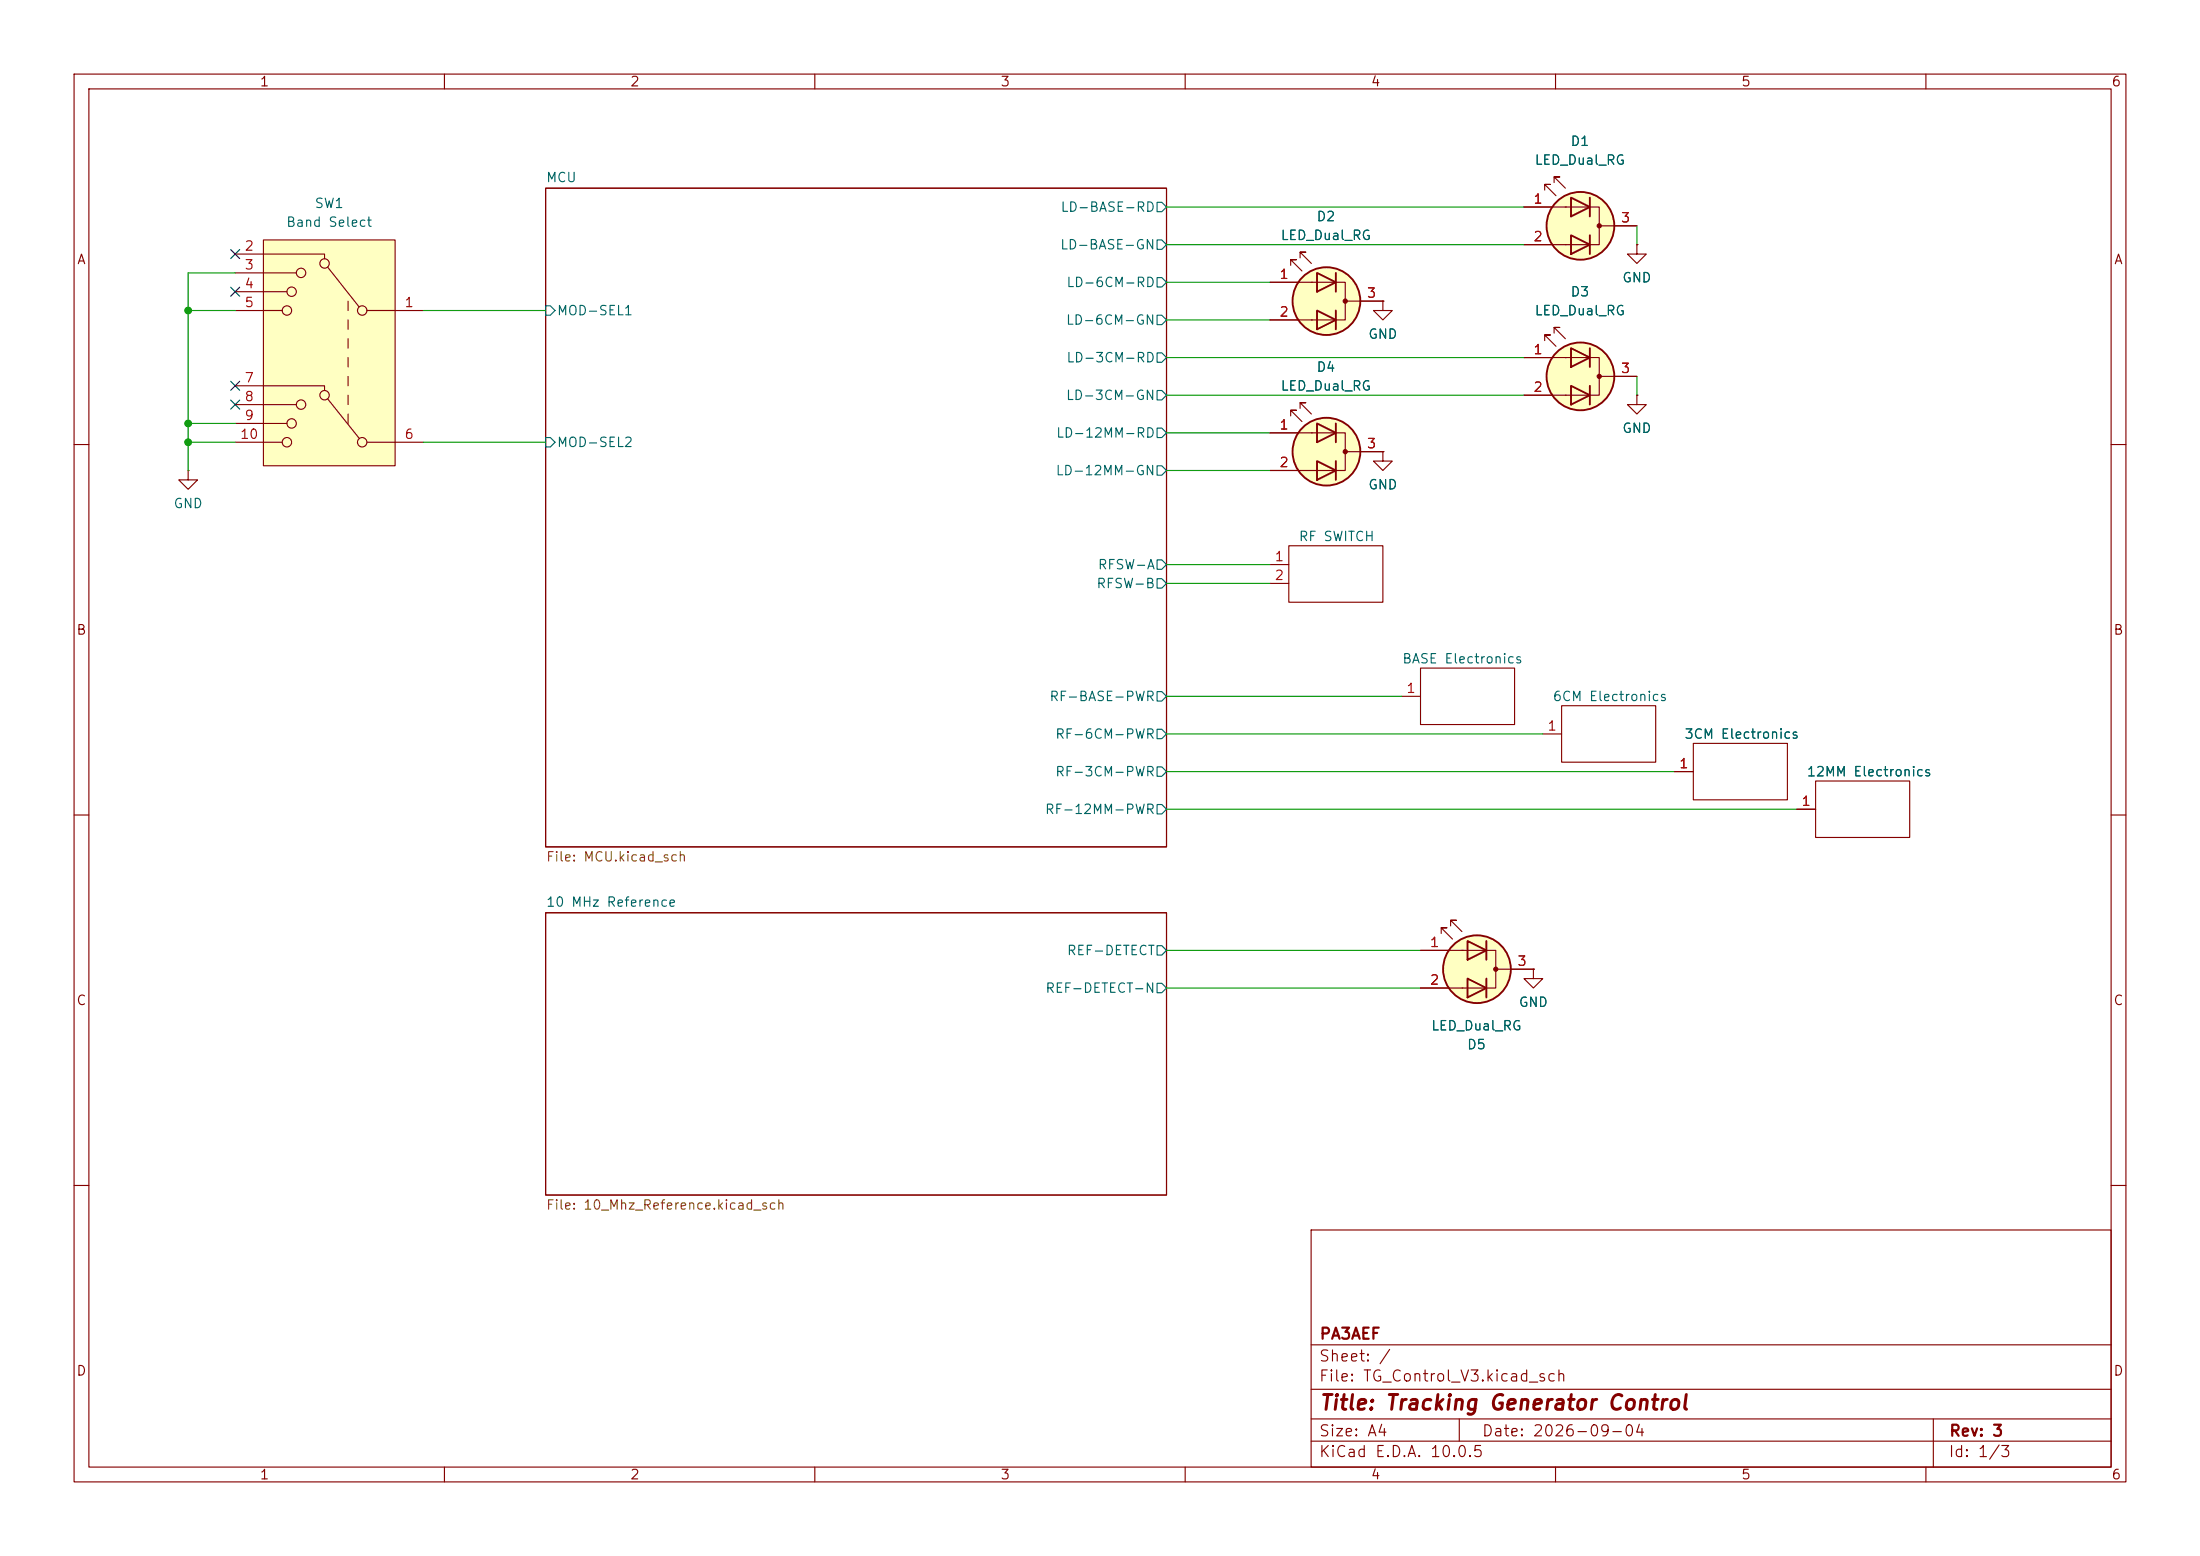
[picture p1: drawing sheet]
(kicad_sch
 (version 20260306)
 (generator "eeschema")
 (generator_version "10.0")
 (paper "A4")
 (title_block
  (title "Tracking Generator Control")
  (date "2026-09-04")
  (rev "3")
  (company "PA3AEF"))
 (lib_symbols
  (symbol "Device:LED_Dual_AAK"
   (pin_names
    (offset 0) (hide yes)) (exclude_from_sim no) (in_bom yes) (on_board yes)
   (in_pos_files yes)
   (duplicate_pin_numbers_are_jumpers no)
   (property "Reference" "D" (at 0 5.715 0) (show_name no) (do_not_autoplace no) (effects (font (size 1.27 1.27))))
   (property "Value" "LED_Dual_AAK" (at 0 -6.35 0) (show_name no) (do_not_autoplace no) (effects (font (size 1.27 1.27))))
   (property "Footprint" "" (at 0 0 0) (show_name no) (do_not_autoplace no) (hide yes) (effects (font (size 1.27 1.27))))
   (property "Datasheet" "" (at 0 0 0) (show_name no) (do_not_autoplace no) (hide yes) (effects (font (size 1.27 1.27))))
   (property "Description" "Dual LED, common cathode on pin 3" (at 0 0 0) (show_name no) (do_not_autoplace no) (hide yes) (effects (font (size 1.27 1.27))))
   (symbol "LED_Dual_AAK_0_1"
    (polyline (pts (xy -4.572 0) (xy -2.54 0)) (stroke (width 0) (type default)) (fill (type none)))
    (circle (center -2.54 0) (radius 0.2794) (stroke (width 0) (type default)) (fill (type outline)))
    (polyline (pts (xy -1.27 1.27) (xy -1.27 3.81)) (stroke (width 0.254) (type default)) (fill (type none)))
    (polyline (pts (xy -1.27 -1.27) (xy -1.27 -3.81)) (stroke (width 0.254) (type default)) (fill (type none)))
    (circle (center 0 0) (radius 4.572) (stroke (width 0.254) (type default)) (fill (type background)))
    (polyline (pts (xy 1.27 1.27) (xy 1.27 3.81) (xy -1.27 2.54) (xy 1.27 1.27)) (stroke (width 0.254) (type default)) (fill (type none)))
    (polyline (pts (xy 1.27 -3.81) (xy 1.27 -1.27) (xy -1.27 -2.54) (xy 1.27 -3.81)) (stroke (width 0.254) (type default)) (fill (type none)))
    (polyline (pts (xy 2.032 5.08) (xy 3.556 6.604) (xy 2.794 6.604) (xy 3.556 6.604) (xy 3.556 5.842)) (stroke (width 0) (type default)) (fill (type none)))
    (polyline (pts (xy 2.032 2.54) (xy -2.54 2.54) (xy -2.54 -2.54) (xy 2.032 -2.54)) (stroke (width 0) (type default)) (fill (type none)))
    (polyline (pts (xy 3.302 4.064) (xy 4.826 5.588) (xy 4.064 5.588) (xy 4.826 5.588) (xy 4.826 4.826)) (stroke (width 0) (type default)) (fill (type none)))
    (polyline (pts (xy 3.81 2.54) (xy 1.905 2.54)) (stroke (width 0) (type default)) (fill (type none)))
    (polyline (pts (xy 3.81 -2.54) (xy 1.905 -2.54)) (stroke (width 0) (type default)) (fill (type none))))
   (symbol "LED_Dual_AAK_1_1"
    (pin input line (at 7.62 2.54 180) (length 3.81) (name "A1" (effects (font (size 1.27 1.27)))) (number "1" (effects (font (size 1.27 1.27)))))
    (pin input line (at 7.62 -2.54 180) (length 3.81) (name "A2" (effects (font (size 1.27 1.27)))) (number "2" (effects (font (size 1.27 1.27)))))
    (pin input line (at -7.62 0 0) (length 3.048) (name "K" (effects (font (size 1.27 1.27)))) (number "3" (effects (font (size 1.27 1.27))))))
   (embedded_fonts no))
  (symbol "PA3AEF:BLACKBOX-1" (exclude_from_sim no) (in_bom no) (on_board no)
   (in_pos_files yes)
   (duplicate_pin_numbers_are_jumpers no)
   (property "Reference" "EM2" (at 7.62 -3.8099 0) (show_name no) (do_not_autoplace no) (hide yes) (effects (font (size 1.27 1.27)) (justify left)))
   (property "Value" "BASE Electronics" (at -8.89 0 0) (show_name no) (do_not_autoplace no) (effects (font (size 1.27 1.27)) (justify left)))
   (property "Footprint" "" (at 0 0 0) (show_name no) (do_not_autoplace no) (hide yes) (effects (font (size 1.27 1.27))))
   (property "Datasheet" "" (at 0 0 0) (show_name no) (do_not_autoplace no) (hide yes) (effects (font (size 1.27 1.27))))
   (property "Description" "" (at 0 0 0) (show_name no) (do_not_autoplace no) (hide yes) (effects (font (size 1.27 1.27))))
   (property "Sim.Library" ".\\" (at 0 0 0) (show_name no) (do_not_autoplace no) (hide yes) (effects (font (size 1.27 1.27))))
   (symbol "BLACKBOX-1_0_1"
    (rectangle (start -6.35 -1.27) (end 6.35 -8.89) (stroke (width 0) (type default)) (fill (type none))))
   (symbol "BLACKBOX-1_1_1"
    (pin passive line (at -8.89 -5.08 0) (length 2.54) (name "" (effects (font (size 1.27 1.27)))) (number "1" (effects (font (size 1.27 1.27))))))
   (embedded_fonts no))
  (symbol "PA3AEF:BLACKBOX-2" (exclude_from_sim no) (in_bom no) (on_board no)
   (in_pos_files yes)
   (duplicate_pin_numbers_are_jumpers no)
   (property "Reference" "EM1" (at 7.62 -3.8099 0) (show_name no) (do_not_autoplace no) (hide yes) (effects (font (size 1.27 1.27)) (justify left)))
   (property "Value" "RF SWITCH" (at -5.08 0 0) (show_name no) (do_not_autoplace no) (effects (font (size 1.27 1.27)) (justify left)))
   (property "Footprint" "" (at 0 0 0) (show_name no) (do_not_autoplace no) (hide yes) (effects (font (size 1.27 1.27))))
   (property "Datasheet" "" (at 0 0 0) (show_name no) (do_not_autoplace no) (hide yes) (effects (font (size 1.27 1.27))))
   (property "Description" "" (at 0 0 0) (show_name no) (do_not_autoplace no) (hide yes) (effects (font (size 1.27 1.27))))
   (symbol "BLACKBOX-2_0_1"
    (rectangle (start -6.35 -1.27) (end 6.35 -8.89) (stroke (width 0) (type default)) (fill (type none))))
   (symbol "BLACKBOX-2_1_1"
    (pin passive line (at -8.89 -3.81 0) (length 2.54) (name "" (effects (font (size 1.27 1.27)))) (number "1" (effects (font (size 1.27 1.27)))))
    (pin passive line (at -8.89 -6.35 0) (length 2.54) (name "" (effects (font (size 1.27 1.27)))) (number "2" (effects (font (size 1.27 1.27))))))
   (embedded_fonts no))
  (symbol "PA3AEF:Rotary_Sitch_2x4"
   (pin_names (hide yes)) (exclude_from_sim no) (in_bom yes) (on_board yes)
   (in_pos_files yes)
   (duplicate_pin_numbers_are_jumpers no)
   (property "Reference" "SW1" (at 8.89 3.048 0) (show_name no) (do_not_autoplace no) (effects (font (size 1.27 1.27))))
   (property "Value" "Band Select" (at 8.89 0.508 0) (show_name no) (do_not_autoplace no) (effects (font (size 1.27 1.27))))
   (property "Footprint" "" (at 0 0 0) (show_name no) (do_not_autoplace no) (hide yes) (effects (font (size 1.27 1.27))))
   (property "Datasheet" "" (at 0 0 0) (show_name no) (do_not_autoplace no) (hide yes) (effects (font (size 1.27 1.27))))
   (property "Description" "" (at 0 0 0) (show_name no) (do_not_autoplace no) (hide yes) (effects (font (size 1.27 1.27))))
   (symbol "Rotary_Sitch_2x4_0_0"
    (circle (center 4.445 -11.43) (radius 0.635) (stroke (width 0) (type default)) (fill (type none)))
    (circle (center 4.445 -29.21) (radius 0.635) (stroke (width 0) (type default)) (fill (type none)))
    (polyline (pts (xy 4.826 -28.702) (xy 9.0932 -23.368)) (stroke (width 0) (type default)) (fill (type none)))
    (polyline (pts (xy 4.8768 -10.922) (xy 9.0932 -5.588)) (stroke (width 0) (type default)) (fill (type none)))
    (polyline (pts (xy 6.35 -11.43) (xy 6.35 -10.16)) (stroke (width 0) (type default)) (fill (type none)))
    (polyline (pts (xy 6.35 -13.97) (xy 6.35 -12.7)) (stroke (width 0) (type default)) (fill (type none)))
    (polyline (pts (xy 6.35 -16.51) (xy 6.35 -15.24)) (stroke (width 0) (type default)) (fill (type none)))
    (polyline (pts (xy 6.35 -19.05) (xy 6.35 -17.78)) (stroke (width 0) (type default)) (fill (type none)))
    (polyline (pts (xy 6.35 -21.59) (xy 6.35 -20.32)) (stroke (width 0) (type default)) (fill (type none)))
    (polyline (pts (xy 6.35 -24.13) (xy 6.35 -22.86)) (stroke (width 0) (type default)) (fill (type none)))
    (polyline (pts (xy 6.35 -26.67) (xy 6.35 -25.4)) (stroke (width 0) (type default)) (fill (type none)))
    (polyline (pts (xy 9.525 -4.445) (xy 9.525 -3.81) (xy 17.78 -3.81)) (stroke (width 0) (type default)) (fill (type none)))
    (circle (center 9.525 -5.08) (radius 0.635) (stroke (width 0) (type default)) (fill (type none)))
    (polyline (pts (xy 9.525 -22.225) (xy 9.525 -21.59) (xy 17.78 -21.59)) (stroke (width 0) (type default)) (fill (type none)))
    (circle (center 9.525 -22.86) (radius 0.635) (stroke (width 0) (type default)) (fill (type none)))
    (circle (center 12.7 -6.35) (radius 0.635) (stroke (width 0) (type default)) (fill (type none)))
    (circle (center 12.7 -24.13) (radius 0.635) (stroke (width 0) (type default)) (fill (type none)))
    (polyline (pts (xy 13.335 -6.35) (xy 17.78 -6.35)) (stroke (width 0) (type default)) (fill (type none)))
    (polyline (pts (xy 13.335 -24.13) (xy 17.78 -24.13)) (stroke (width 0) (type default)) (fill (type none)))
    (circle (center 13.97 -8.89) (radius 0.635) (stroke (width 0) (type default)) (fill (type none)))
    (circle (center 13.97 -26.67) (radius 0.635) (stroke (width 0) (type default)) (fill (type none)))
    (polyline (pts (xy 14.605 -8.89) (xy 17.78 -8.89)) (stroke (width 0) (type default)) (fill (type none)))
    (circle (center 14.605 -11.43) (radius 0.635) (stroke (width 0) (type default)) (fill (type none)))
    (polyline (pts (xy 14.605 -26.67) (xy 17.78 -26.67)) (stroke (width 0) (type default)) (fill (type none)))
    (circle (center 14.605 -29.21) (radius 0.635) (stroke (width 0) (type default)) (fill (type none)))
    (polyline (pts (xy 15.24 -11.43) (xy 17.78 -11.43)) (stroke (width 0) (type default)) (fill (type none)))
    (polyline (pts (xy 15.24 -29.21) (xy 17.78 -29.21)) (stroke (width 0) (type default)) (fill (type none))))
   (symbol "Rotary_Sitch_2x4_0_1"
    (polyline (pts (xy 3.7592 -29.21) (xy 0 -29.21)) (stroke (width 0) (type default)) (fill (type none)))
    (polyline (pts (xy 3.81 -11.43) (xy 0 -11.43)) (stroke (width 0) (type default)) (fill (type none))))
   (symbol "Rotary_Sitch_2x4_1_1"
    (rectangle (start 0 -1.905) (end 17.78 -32.385) (stroke (width 0) (type default)) (fill (type background)))
    (pin passive line (at -3.81 -11.43 0) (length 3.81) (name "1" (effects (font (size 1.27 1.27)))) (number "1" (effects (font (size 1.27 1.27)))))
    (pin passive line (at 21.59 -3.81 180) (length 3.81) (name "2" (effects (font (size 1.27 1.27)))) (number "2" (effects (font (size 1.27 1.27)))))
    (pin passive line (at 21.59 -6.35 180) (length 3.81) (name "3" (effects (font (size 1.27 1.27)))) (number "3" (effects (font (size 1.27 1.27)))))
    (pin passive line (at 21.59 -8.89 180) (length 3.81) (name "4" (effects (font (size 1.27 1.27)))) (number "4" (effects (font (size 1.27 1.27)))))
    (pin passive line (at 21.59 -11.43 180) (length 3.81) (name "5" (effects (font (size 1.27 1.27)))) (number "5" (effects (font (size 1.27 1.27)))))
    (pin passive line (at -3.81 -29.21 0) (length 3.81) (name "6" (effects (font (size 1.27 1.27)))) (number "6" (effects (font (size 1.27 1.27)))))
    (pin passive line (at 21.59 -21.59 180) (length 3.81) (name "7" (effects (font (size 1.27 1.27)))) (number "7" (effects (font (size 1.27 1.27)))))
    (pin passive line (at 21.59 -24.13 180) (length 3.81) (name "8" (effects (font (size 1.27 1.27)))) (number "8" (effects (font (size 1.27 1.27)))))
    (pin passive line (at 21.59 -26.67 180) (length 3.81) (name "9" (effects (font (size 1.27 1.27)))) (number "9" (effects (font (size 1.27 1.27)))))
    (pin passive line (at 21.59 -29.21 180) (length 3.81) (name "10" (effects (font (size 1.27 1.27)))) (number "10" (effects (font (size 1.27 1.27))))))
   (embedded_fonts no))
  (symbol "power:GND"
   (power global)
   (pin_numbers (hide yes))
   (pin_names
    (offset 0) (hide yes)) (exclude_from_sim no) (in_bom yes) (on_board yes)
   (in_pos_files yes)
   (duplicate_pin_numbers_are_jumpers no)
   (property "Reference" "#PWR" (at 0 -6.35 0) (show_name no) (do_not_autoplace no) (hide yes) (effects (font (size 1.27 1.27))))
   (property "Value" "GND" (at 0 -3.81 0) (show_name no) (do_not_autoplace no) (effects (font (size 1.27 1.27))))
   (property "Footprint" "" (at 0 0 0) (show_name no) (do_not_autoplace no) (hide yes) (effects (font (size 1.27 1.27))))
   (property "Datasheet" "" (at 0 0 0) (show_name no) (do_not_autoplace no) (hide yes) (effects (font (size 1.27 1.27))))
   (property "Description" "Power symbol creates a global label with name \"GND\" , ground" (at 0 0 0) (show_name no) (do_not_autoplace no) (hide yes) (effects (font (size 1.27 1.27))))
   (symbol "GND_0_1"
    (polyline (pts (xy 0 0) (xy 0 -1.27) (xy 1.27 -1.27) (xy 0 -2.54) (xy -1.27 -1.27) (xy 0 -1.27)) (stroke (width 0) (type default)) (fill (type none))))
   (symbol "GND_1_1"
    (pin power_in line (at 0 0 270) (length 0) (name "" (effects (font (size 1.27 1.27)))) (number "1" (effects (font (size 1.27 1.27))))))
   (embedded_fonts no)))
 (junction
  (at 25.4 41.91)
  (diameter 0)
  (color 0 0 0 0))
 (junction
  (at 25.4 57.15)
  (diameter 0)
  (color 0 0 0 0))
 (junction
  (at 25.4 59.69)
  (diameter 0)
  (color 0 0 0 0))
 (no_connect
  (at 31.75 39.37))
 (no_connect
  (at 31.75 52.07))
 (no_connect
  (at 31.75 34.29))
 (no_connect
  (at 31.75 54.61))
 (wire
  (pts (xy 220.98 50.8) (xy 220.98 53.34))
  (stroke (width 0) (type default)))
 (wire
  (pts (xy 157.48 63.5) (xy 171.45 63.5))
  (stroke (width 0) (type default)))
 (wire
  (pts (xy 157.48 133.35) (xy 191.77 133.35))
  (stroke (width 0) (type default)))
 (wire
  (pts (xy 171.45 43.18) (xy 157.48 43.18))
  (stroke (width 0) (type default)))
 (wire
  (pts (xy 25.4 59.69) (xy 25.4 63.5))
  (stroke (width 0) (type default)))
 (wire
  (pts (xy 157.48 33.02) (xy 205.74 33.02))
  (stroke (width 0) (type default)))
 (wire
  (pts (xy 157.48 27.94) (xy 205.74 27.94))
  (stroke (width 0) (type default)))
 (wire
  (pts (xy 25.4 41.91) (xy 25.4 57.15))
  (stroke (width 0) (type default)))
 (wire
  (pts (xy 157.48 53.34) (xy 205.74 53.34))
  (stroke (width 0) (type default)))
 (wire
  (pts (xy 157.48 93.98) (xy 189.23 93.98))
  (stroke (width 0) (type default)))
 (wire
  (pts (xy 157.48 109.22) (xy 242.57 109.22))
  (stroke (width 0) (type default)))
 (wire
  (pts (xy 25.4 41.91) (xy 31.75 41.91))
  (stroke (width 0) (type default)))
 (wire
  (pts (xy 157.48 128.27) (xy 191.77 128.27))
  (stroke (width 0) (type default)))
 (wire
  (pts (xy 31.75 36.83) (xy 25.4 36.83))
  (stroke (width 0) (type default)))
 (wire
  (pts (xy 25.4 36.83) (xy 25.4 41.91))
  (stroke (width 0) (type default)))
 (wire
  (pts (xy 157.48 38.1) (xy 171.45 38.1))
  (stroke (width 0) (type default)))
 (wire
  (pts (xy 57.15 59.69) (xy 73.66 59.69))
  (stroke (width 0) (type default)))
 (wire
  (pts (xy 157.48 76.2) (xy 171.45 76.2))
  (stroke (width 0) (type default)))
 (wire
  (pts (xy 25.4 59.69) (xy 31.75 59.69))
  (stroke (width 0) (type default)))
 (wire
  (pts (xy 25.4 57.15) (xy 25.4 59.69))
  (stroke (width 0) (type default)))
 (wire
  (pts (xy 25.4 57.15) (xy 31.75 57.15))
  (stroke (width 0) (type default)))
 (wire
  (pts (xy 157.48 58.42) (xy 171.45 58.42))
  (stroke (width 0) (type default)))
 (wire
  (pts (xy 220.98 30.48) (xy 220.98 33.02))
  (stroke (width 0) (type default)))
 (wire
  (pts (xy 157.48 48.26) (xy 205.74 48.26))
  (stroke (width 0) (type default)))
 (wire
  (pts (xy 57.15 41.91) (xy 73.66 41.91))
  (stroke (width 0) (type default)))
 (wire
  (pts (xy 157.48 78.74) (xy 171.45 78.74))
  (stroke (width 0) (type default)))
 (wire
  (pts (xy 157.48 104.14) (xy 226.06 104.14))
  (stroke (width 0) (type default)))
 (wire
  (pts (xy 157.48 99.06) (xy 208.28 99.06))
  (stroke (width 0) (type default)))
 (symbol
  (lib_id "Device:LED_Dual_AAK")
  (at 179.07 60.96 0)
  (mirror y)
  (unit 1)
  (body_style 1)
  (exclude_from_sim no)
  (in_bom yes)
  (on_board no)
  (in_pos_files yes)
  (dnp no)
  (fields_autoplaced yes)
  (property "Reference" "D4" (at 179.0065 49.53 0) (show_name no) (do_not_autoplace no) (effects (font (size 1.27 1.27))))
  (property "Value" "LED_Dual_RG" (at 179.0065 52.07 0) (show_name no) (do_not_autoplace no) (effects (font (size 1.27 1.27))))
  (property "Footprint" "" (at 179.07 60.96 0) (hide yes) (show_name no) (do_not_autoplace no) (effects (font (size 1.27 1.27))))
  (property "Datasheet" "" (at 179.07 60.96 0) (hide yes) (show_name no) (do_not_autoplace no) (effects (font (size 1.27 1.27))))
  (property "Description" "Dual LED, common cathode on pin 3" (at 179.07 60.96 0) (hide yes) (show_name no) (do_not_autoplace no) (effects (font (size 1.27 1.27))))
  (pin "2")
  (pin "3")
  (pin "1"))
 (symbol
  (lib_id "PA3AEF:BLACKBOX-1")
  (at 234.95 99.06 0)
  (unit 1)
  (body_style 1)
  (exclude_from_sim no)
  (in_bom no)
  (on_board no)
  (in_pos_files yes)
  (dnp no)
  (property "Reference" "EM4" (at 242.57 102.8699 0) (hide yes) (show_name no) (do_not_autoplace no) (effects (font (size 1.27 1.27)) (justify left)))
  (property "Value" "3CM Electronics" (at 227.33 99.06 0) (show_name no) (do_not_autoplace no) (effects (font (size 1.27 1.27)) (justify left)))
  (property "Footprint" "" (at 234.95 99.06 0) (hide yes) (show_name no) (do_not_autoplace no) (effects (font (size 1.27 1.27))))
  (property "Datasheet" "" (at 234.95 99.06 0) (hide yes) (show_name no) (do_not_autoplace no) (effects (font (size 1.27 1.27))))
  (property "Description" "" (at 234.95 99.06 0) (hide yes) (show_name no) (do_not_autoplace no) (effects (font (size 1.27 1.27))))
  (property "Sim.Library" ".\\" (at 234.95 99.06 0) (hide yes) (show_name no) (do_not_autoplace no) (effects (font (size 1.27 1.27))))
  (pin "1"))
 (symbol
  (lib_id "Device:LED_Dual_AAK")
  (at 199.39 130.81 0)
  (mirror y)
  (unit 1)
  (body_style 1)
  (exclude_from_sim no)
  (in_bom yes)
  (on_board no)
  (in_pos_files yes)
  (dnp no)
  (property "Reference" "D5" (at 199.3265 140.97 0) (show_name no) (do_not_autoplace no) (effects (font (size 1.27 1.27))))
  (property "Value" "LED_Dual_RG" (at 199.3265 138.43 0) (show_name no) (do_not_autoplace no) (effects (font (size 1.27 1.27))))
  (property "Footprint" "" (at 199.39 130.81 0) (hide yes) (show_name no) (do_not_autoplace no) (effects (font (size 1.27 1.27))))
  (property "Datasheet" "" (at 199.39 130.81 0) (hide yes) (show_name no) (do_not_autoplace no) (effects (font (size 1.27 1.27))))
  (property "Description" "Dual LED, common cathode on pin 3" (at 199.39 130.81 0) (hide yes) (show_name no) (do_not_autoplace no) (effects (font (size 1.27 1.27))))
  (pin "2")
  (pin "3")
  (pin "1"))
 (symbol
  (lib_id "power:GND")
  (at 220.98 33.02 0)
  (unit 1)
  (body_style 1)
  (exclude_from_sim no)
  (in_bom yes)
  (on_board yes)
  (in_pos_files yes)
  (dnp no)
  (fields_autoplaced yes)
  (property "Reference" "#PWR01" (at 220.98 39.37 0) (hide yes) (show_name no) (do_not_autoplace no) (effects (font (size 1.27 1.27))))
  (property "Value" "GND" (at 220.98 37.465 0) (show_name no) (do_not_autoplace no) (effects (font (size 1.27 1.27))))
  (property "Footprint" "" (at 220.98 33.02 0) (hide yes) (show_name no) (do_not_autoplace no) (effects (font (size 1.27 1.27))))
  (property "Datasheet" "" (at 220.98 33.02 0) (hide yes) (show_name no) (do_not_autoplace no) (effects (font (size 1.27 1.27))))
  (property "Description" "Power symbol creates a global label with name \"GND\" , ground" (at 220.98 33.02 0) (hide yes) (show_name no) (do_not_autoplace no) (effects (font (size 1.27 1.27))))
  (pin "1"))
 (symbol
  (lib_id "power:GND")
  (at 220.98 53.34 0)
  (unit 1)
  (body_style 1)
  (exclude_from_sim no)
  (in_bom yes)
  (on_board yes)
  (in_pos_files yes)
  (dnp no)
  (fields_autoplaced yes)
  (property "Reference" "#PWR03" (at 220.98 59.69 0) (hide yes) (show_name no) (do_not_autoplace no) (effects (font (size 1.27 1.27))))
  (property "Value" "GND" (at 220.98 57.785 0) (show_name no) (do_not_autoplace no) (effects (font (size 1.27 1.27))))
  (property "Footprint" "" (at 220.98 53.34 0) (hide yes) (show_name no) (do_not_autoplace no) (effects (font (size 1.27 1.27))))
  (property "Datasheet" "" (at 220.98 53.34 0) (hide yes) (show_name no) (do_not_autoplace no) (effects (font (size 1.27 1.27))))
  (property "Description" "Power symbol creates a global label with name \"GND\" , ground" (at 220.98 53.34 0) (hide yes) (show_name no) (do_not_autoplace no) (effects (font (size 1.27 1.27))))
  (pin "1"))
 (symbol
  (lib_id "Device:LED_Dual_AAK")
  (at 179.07 40.64 0)
  (mirror y)
  (unit 1)
  (body_style 1)
  (exclude_from_sim no)
  (in_bom yes)
  (on_board no)
  (in_pos_files yes)
  (dnp no)
  (fields_autoplaced yes)
  (property "Reference" "D2" (at 179.0065 29.21 0) (show_name no) (do_not_autoplace no) (effects (font (size 1.27 1.27))))
  (property "Value" "LED_Dual_RG" (at 179.0065 31.75 0) (show_name no) (do_not_autoplace no) (effects (font (size 1.27 1.27))))
  (property "Footprint" "" (at 179.07 40.64 0) (hide yes) (show_name no) (do_not_autoplace no) (effects (font (size 1.27 1.27))))
  (property "Datasheet" "" (at 179.07 40.64 0) (hide yes) (show_name no) (do_not_autoplace no) (effects (font (size 1.27 1.27))))
  (property "Description" "Dual LED, common cathode on pin 3" (at 179.07 40.64 0) (hide yes) (show_name no) (do_not_autoplace no) (effects (font (size 1.27 1.27))))
  (pin "2")
  (pin "3")
  (pin "1"))
 (symbol
  (lib_id "power:GND")
  (at 186.69 40.64 0)
  (unit 1)
  (body_style 1)
  (exclude_from_sim no)
  (in_bom yes)
  (on_board yes)
  (in_pos_files yes)
  (dnp no)
  (property "Reference" "#PWR02" (at 186.69 46.99 0) (hide yes) (show_name no) (do_not_autoplace no) (effects (font (size 1.27 1.27))))
  (property "Value" "GND" (at 186.69 45.085 0) (show_name no) (do_not_autoplace no) (effects (font (size 1.27 1.27))))
  (property "Footprint" "" (at 186.69 40.64 0) (hide yes) (show_name no) (do_not_autoplace no) (effects (font (size 1.27 1.27))))
  (property "Datasheet" "" (at 186.69 40.64 0) (hide yes) (show_name no) (do_not_autoplace no) (effects (font (size 1.27 1.27))))
  (property "Description" "Power symbol creates a global label with name \"GND\" , ground" (at 186.69 40.64 0) (hide yes) (show_name no) (do_not_autoplace no) (effects (font (size 1.27 1.27))))
  (pin "1"))
 (symbol
  (lib_id "Device:LED_Dual_AAK")
  (at 213.36 50.8 0)
  (mirror y)
  (unit 1)
  (body_style 1)
  (exclude_from_sim no)
  (in_bom yes)
  (on_board no)
  (in_pos_files yes)
  (dnp no)
  (fields_autoplaced yes)
  (property "Reference" "D3" (at 213.2965 39.37 0) (show_name no) (do_not_autoplace no) (effects (font (size 1.27 1.27))))
  (property "Value" "LED_Dual_RG" (at 213.2965 41.91 0) (show_name no) (do_not_autoplace no) (effects (font (size 1.27 1.27))))
  (property "Footprint" "" (at 213.36 50.8 0) (hide yes) (show_name no) (do_not_autoplace no) (effects (font (size 1.27 1.27))))
  (property "Datasheet" "" (at 213.36 50.8 0) (hide yes) (show_name no) (do_not_autoplace no) (effects (font (size 1.27 1.27))))
  (property "Description" "Dual LED, common cathode on pin 3" (at 213.36 50.8 0) (hide yes) (show_name no) (do_not_autoplace no) (effects (font (size 1.27 1.27))))
  (pin "2")
  (pin "3")
  (pin "1"))
 (symbol
  (lib_id "power:GND")
  (at 207.01 130.81 0)
  (unit 1)
  (body_style 1)
  (exclude_from_sim no)
  (in_bom yes)
  (on_board yes)
  (in_pos_files yes)
  (dnp no)
  (fields_autoplaced yes)
  (property "Reference" "#PWR06" (at 207.01 137.16 0) (hide yes) (show_name no) (do_not_autoplace no) (effects (font (size 1.27 1.27))))
  (property "Value" "GND" (at 207.01 135.255 0) (show_name no) (do_not_autoplace no) (effects (font (size 1.27 1.27))))
  (property "Footprint" "" (at 207.01 130.81 0) (hide yes) (show_name no) (do_not_autoplace no) (effects (font (size 1.27 1.27))))
  (property "Datasheet" "" (at 207.01 130.81 0) (hide yes) (show_name no) (do_not_autoplace no) (effects (font (size 1.27 1.27))))
  (property "Description" "Power symbol creates a global label with name \"GND\" , ground" (at 207.01 130.81 0) (hide yes) (show_name no) (do_not_autoplace no) (effects (font (size 1.27 1.27))))
  (pin "1"))
 (symbol
  (lib_id "PA3AEF:BLACKBOX-1")
  (at 251.46 104.14 0)
  (unit 1)
  (body_style 1)
  (exclude_from_sim no)
  (in_bom no)
  (on_board no)
  (in_pos_files yes)
  (dnp no)
  (property "Reference" "EM5" (at 259.08 107.9499 0) (hide yes) (show_name no) (do_not_autoplace no) (effects (font (size 1.27 1.27)) (justify left)))
  (property "Value" "12MM Electronics" (at 243.84 104.14 0) (show_name no) (do_not_autoplace no) (effects (font (size 1.27 1.27)) (justify left)))
  (property "Footprint" "" (at 251.46 104.14 0) (hide yes) (show_name no) (do_not_autoplace no) (effects (font (size 1.27 1.27))))
  (property "Datasheet" "" (at 251.46 104.14 0) (hide yes) (show_name no) (do_not_autoplace no) (effects (font (size 1.27 1.27))))
  (property "Description" "" (at 251.46 104.14 0) (hide yes) (show_name no) (do_not_autoplace no) (effects (font (size 1.27 1.27))))
  (property "Sim.Library" ".\\" (at 251.46 104.14 0) (hide yes) (show_name no) (do_not_autoplace no) (effects (font (size 1.27 1.27))))
  (pin "1"))
 (symbol
  (lib_id "PA3AEF:Rotary_Sitch_2x4")
  (at 53.34 30.48 0)
  (mirror y)
  (unit 1)
  (body_style 1)
  (exclude_from_sim no)
  (in_bom yes)
  (on_board no)
  (in_pos_files yes)
  (dnp no)
  (fields_autoplaced yes)
  (property "Reference" "SW1" (at 44.45 27.432 0) (show_name no) (do_not_autoplace no) (effects (font (size 1.27 1.27))))
  (property "Value" "Band Select" (at 44.45 29.972 0) (show_name no) (do_not_autoplace no) (effects (font (size 1.27 1.27))))
  (property "Footprint" "" (at 53.34 30.48 0) (hide yes) (show_name no) (do_not_autoplace no) (effects (font (size 1.27 1.27))))
  (property "Datasheet" "" (at 53.34 30.48 0) (hide yes) (show_name no) (do_not_autoplace no) (effects (font (size 1.27 1.27))))
  (property "Description" "" (at 53.34 30.48 0) (hide yes) (show_name no) (do_not_autoplace no) (effects (font (size 1.27 1.27))))
  (pin "6")
  (pin "2")
  (pin "3")
  (pin "5")
  (pin "1")
  (pin "7")
  (pin "8")
  (pin "9")
  (pin "10")
  (pin "4"))
 (symbol
  (lib_id "Device:LED_Dual_AAK")
  (at 213.36 30.48 0)
  (mirror y)
  (unit 1)
  (body_style 1)
  (exclude_from_sim no)
  (in_bom yes)
  (on_board no)
  (in_pos_files yes)
  (dnp no)
  (fields_autoplaced yes)
  (property "Reference" "D1" (at 213.2965 19.05 0) (show_name no) (do_not_autoplace no) (effects (font (size 1.27 1.27))))
  (property "Value" "LED_Dual_RG" (at 213.2965 21.59 0) (show_name no) (do_not_autoplace no) (effects (font (size 1.27 1.27))))
  (property "Footprint" "" (at 213.36 30.48 0) (hide yes) (show_name no) (do_not_autoplace no) (effects (font (size 1.27 1.27))))
  (property "Datasheet" "" (at 213.36 30.48 0) (hide yes) (show_name no) (do_not_autoplace no) (effects (font (size 1.27 1.27))))
  (property "Description" "Dual LED, common cathode on pin 3" (at 213.36 30.48 0) (hide yes) (show_name no) (do_not_autoplace no) (effects (font (size 1.27 1.27))))
  (pin "2")
  (pin "3")
  (pin "1"))
 (symbol
  (lib_id "power:GND")
  (at 186.69 60.96 0)
  (unit 1)
  (body_style 1)
  (exclude_from_sim no)
  (in_bom yes)
  (on_board yes)
  (in_pos_files yes)
  (dnp no)
  (fields_autoplaced yes)
  (property "Reference" "#PWR04" (at 186.69 67.31 0) (hide yes) (show_name no) (do_not_autoplace no) (effects (font (size 1.27 1.27))))
  (property "Value" "GND" (at 186.69 65.405 0) (show_name no) (do_not_autoplace no) (effects (font (size 1.27 1.27))))
  (property "Footprint" "" (at 186.69 60.96 0) (hide yes) (show_name no) (do_not_autoplace no) (effects (font (size 1.27 1.27))))
  (property "Datasheet" "" (at 186.69 60.96 0) (hide yes) (show_name no) (do_not_autoplace no) (effects (font (size 1.27 1.27))))
  (property "Description" "Power symbol creates a global label with name \"GND\" , ground" (at 186.69 60.96 0) (hide yes) (show_name no) (do_not_autoplace no) (effects (font (size 1.27 1.27))))
  (pin "1"))
 (symbol
  (lib_id "PA3AEF:BLACKBOX-2")
  (at 180.34 72.39 0)
  (unit 1)
  (body_style 1)
  (exclude_from_sim no)
  (in_bom no)
  (on_board no)
  (in_pos_files yes)
  (dnp no)
  (property "Reference" "EM1" (at 187.96 76.1999 0) (hide yes) (show_name no) (do_not_autoplace no) (effects (font (size 1.27 1.27)) (justify left)))
  (property "Value" "RF SWITCH" (at 175.26 72.39 0) (show_name no) (do_not_autoplace no) (effects (font (size 1.27 1.27)) (justify left)))
  (property "Footprint" "" (at 180.34 72.39 0) (hide yes) (show_name no) (do_not_autoplace no) (effects (font (size 1.27 1.27))))
  (property "Datasheet" "" (at 180.34 72.39 0) (hide yes) (show_name no) (do_not_autoplace no) (effects (font (size 1.27 1.27))))
  (property "Description" "" (at 180.34 72.39 0) (hide yes) (show_name no) (do_not_autoplace no) (effects (font (size 1.27 1.27))))
  (pin "1")
  (pin "2"))
 (symbol
  (lib_id "power:GND")
  (at 25.4 63.5 0)
  (mirror y)
  (unit 1)
  (body_style 1)
  (exclude_from_sim no)
  (in_bom yes)
  (on_board yes)
  (in_pos_files yes)
  (dnp no)
  (fields_autoplaced yes)
  (property "Reference" "#PWR05" (at 25.4 69.85 0) (hide yes) (show_name no) (do_not_autoplace no) (effects (font (size 1.27 1.27))))
  (property "Value" "GND" (at 25.4 67.945 0) (show_name no) (do_not_autoplace no) (effects (font (size 1.27 1.27))))
  (property "Footprint" "" (at 25.4 63.5 0) (hide yes) (show_name no) (do_not_autoplace no) (effects (font (size 1.27 1.27))))
  (property "Datasheet" "" (at 25.4 63.5 0) (hide yes) (show_name no) (do_not_autoplace no) (effects (font (size 1.27 1.27))))
  (property "Description" "Power symbol creates a global label with name \"GND\" , ground" (at 25.4 63.5 0) (hide yes) (show_name no) (do_not_autoplace no) (effects (font (size 1.27 1.27))))
  (pin "1"))
 (symbol
  (lib_id "PA3AEF:BLACKBOX-1")
  (at 198.12 88.9 0)
  (unit 1)
  (body_style 1)
  (exclude_from_sim no)
  (in_bom no)
  (on_board no)
  (in_pos_files yes)
  (dnp no)
  (property "Reference" "EM2" (at 205.74 92.7099 0) (hide yes) (show_name no) (do_not_autoplace no) (effects (font (size 1.27 1.27)) (justify left)))
  (property "Value" "BASE Electronics" (at 189.23 88.9 0) (show_name no) (do_not_autoplace no) (effects (font (size 1.27 1.27)) (justify left)))
  (property "Footprint" "" (at 198.12 88.9 0) (hide yes) (show_name no) (do_not_autoplace no) (effects (font (size 1.27 1.27))))
  (property "Datasheet" "" (at 198.12 88.9 0) (hide yes) (show_name no) (do_not_autoplace no) (effects (font (size 1.27 1.27))))
  (property "Description" "" (at 198.12 88.9 0) (hide yes) (show_name no) (do_not_autoplace no) (effects (font (size 1.27 1.27))))
  (property "Sim.Library" ".\\" (at 198.12 88.9 0) (hide yes) (show_name no) (do_not_autoplace no) (effects (font (size 1.27 1.27))))
  (pin "1"))
 (symbol
  (lib_id "PA3AEF:BLACKBOX-1")
  (at 217.17 93.98 0)
  (unit 1)
  (body_style 1)
  (exclude_from_sim no)
  (in_bom no)
  (on_board no)
  (in_pos_files yes)
  (dnp no)
  (property "Reference" "EM3" (at 224.79 97.7899 0) (hide yes) (show_name no) (do_not_autoplace no) (effects (font (size 1.27 1.27)) (justify left)))
  (property "Value" "6CM Electronics" (at 209.55 93.98 0) (show_name no) (do_not_autoplace no) (effects (font (size 1.27 1.27)) (justify left)))
  (property "Footprint" "" (at 217.17 93.98 0) (hide yes) (show_name no) (do_not_autoplace no) (effects (font (size 1.27 1.27))))
  (property "Datasheet" "" (at 217.17 93.98 0) (hide yes) (show_name no) (do_not_autoplace no) (effects (font (size 1.27 1.27))))
  (property "Description" "" (at 217.17 93.98 0) (hide yes) (show_name no) (do_not_autoplace no) (effects (font (size 1.27 1.27))))
  (property "Sim.Library" ".\\" (at 217.17 93.98 0) (hide yes) (show_name no) (do_not_autoplace no) (effects (font (size 1.27 1.27))))
  (pin "1"))
 (sheet
  (at 73.66 25.4)
  (size 83.82 88.9)
  (exclude_from_sim no)
  (in_bom yes)
  (on_board yes)
  (dnp no)
  (fields_autoplaced yes)
  (stroke (width 0.1524) (type solid))
  (fill (color 0 0 0 0))
  (property "Sheetname" "MCU" (at 73.66 24.6884 0) (show_name no) (do_not_autoplace no) (effects (font (size 1.27 1.27)) (justify left bottom)))
  (property "Sheetfile" "MCU.kicad_sch" (at 73.66 114.8846 0) (show_name no) (do_not_autoplace no) (effects (font (size 1.27 1.27)) (justify left top)))
  (pin "MOD-SEL1" input (at 73.66 41.91 180) (effects (font (size 1.27 1.27)) (justify left)))
  (pin "MOD-SEL2" input (at 73.66 59.69 180) (effects (font (size 1.27 1.27)) (justify left)))
  (pin "LD-6CM-GN" output (at 157.48 43.18 0) (effects (font (size 1.27 1.27)) (justify right)))
  (pin "LD-6CM-RD" output (at 157.48 38.1 0) (effects (font (size 1.27 1.27)) (justify right)))
  (pin "LD-3CM-GN" output (at 157.48 53.34 0) (effects (font (size 1.27 1.27)) (justify right)))
  (pin "LD-3CM-RD" output (at 157.48 48.26 0) (effects (font (size 1.27 1.27)) (justify right)))
  (pin "LD-12MM-GN" output (at 157.48 63.5 0) (effects (font (size 1.27 1.27)) (justify right)))
  (pin "LD-12MM-RD" output (at 157.48 58.42 0) (effects (font (size 1.27 1.27)) (justify right)))
  (pin "LD-BASE-GN" output (at 157.48 33.02 0) (effects (font (size 1.27 1.27)) (justify right)))
  (pin "LD-BASE-RD" output (at 157.48 27.94 0) (effects (font (size 1.27 1.27)) (justify right)))
  (pin "RF-3CM-PWR" output (at 157.48 104.14 0) (effects (font (size 1.27 1.27)) (justify right)))
  (pin "RF-6CM-PWR" output (at 157.48 99.06 0) (effects (font (size 1.27 1.27)) (justify right)))
  (pin "RF-12MM-PWR" output (at 157.48 109.22 0) (effects (font (size 1.27 1.27)) (justify right)))
  (pin "RF-BASE-PWR" output (at 157.48 93.98 0) (effects (font (size 1.27 1.27)) (justify right)))
  (pin "RFSW-A" output (at 157.48 76.2 0) (effects (font (size 1.27 1.27)) (justify right)))
  (pin "RFSW-B" output (at 157.48 78.74 0) (effects (font (size 1.27 1.27)) (justify right))))
 (sheet
  (at 73.66 123.19)
  (size 83.82 38.1)
  (exclude_from_sim no)
  (in_bom yes)
  (on_board yes)
  (dnp no)
  (fields_autoplaced yes)
  (stroke (width 0.1524) (type solid))
  (fill (color 0 0 0 0))
  (property "Sheetname" "10 MHz Reference" (at 73.66 122.4784 0) (show_name no) (do_not_autoplace no) (effects (font (size 1.27 1.27)) (justify left bottom)))
  (property "Sheetfile" "10_Mhz_Reference.kicad_sch" (at 73.66 161.8746 0) (show_name no) (do_not_autoplace no) (effects (font (size 1.27 1.27)) (justify left top)))
  (pin "REF-DETECT" output (at 157.48 128.27 0) (effects (font (size 1.27 1.27)) (justify right)))
  (pin "REF-DETECT-N" output (at 157.48 133.35 0) (effects (font (size 1.27 1.27)) (justify right))))
 (sheet_instances
  (path ""
   (page "1")))
 (embedded_fonts no))
